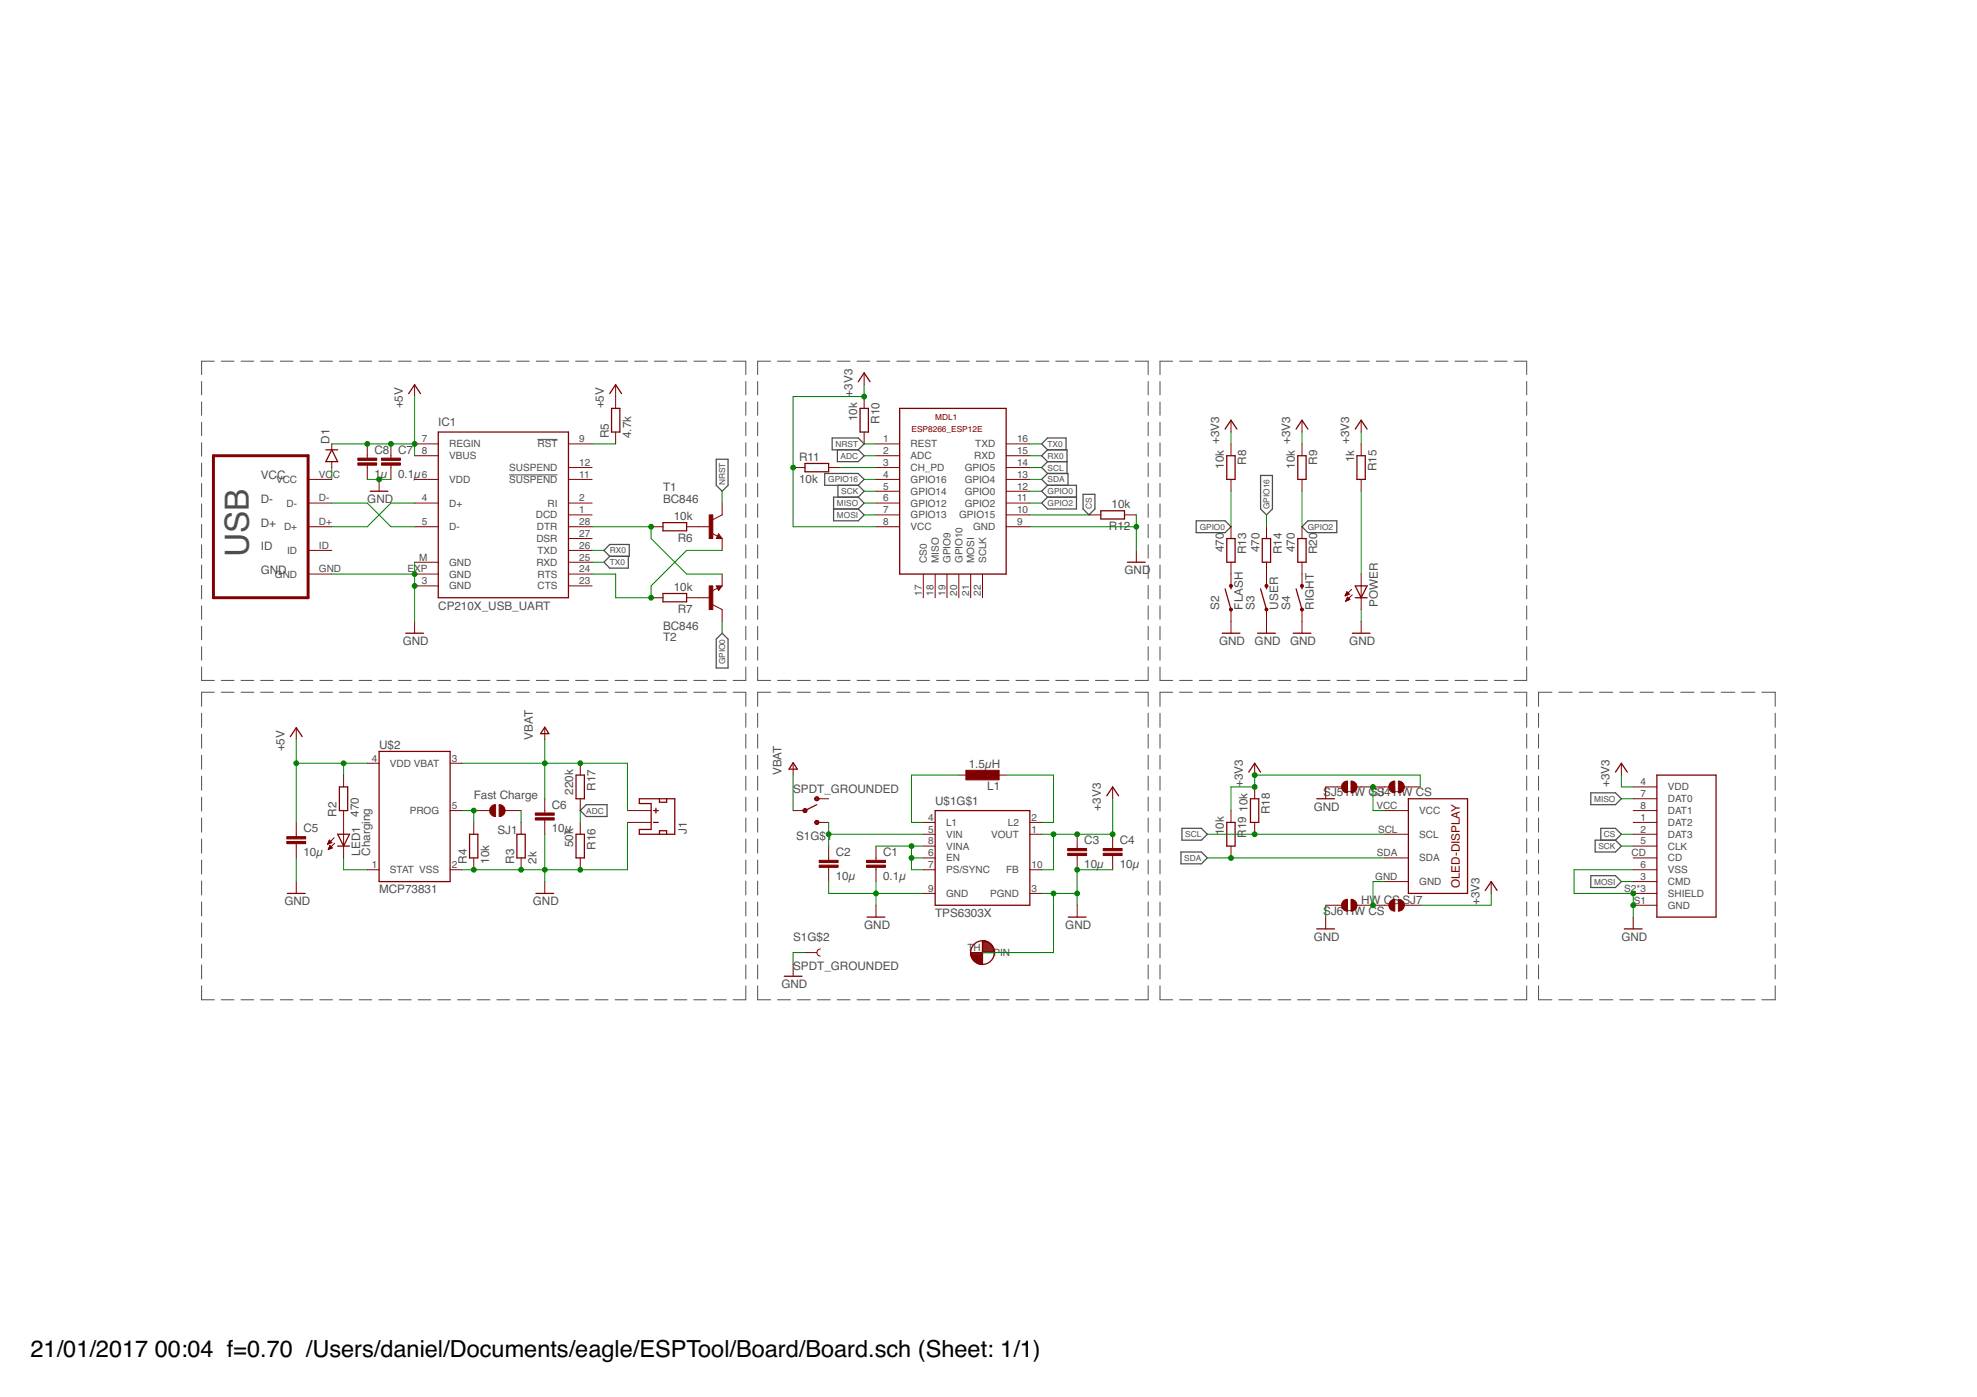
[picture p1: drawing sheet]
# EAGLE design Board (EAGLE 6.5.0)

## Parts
C1  0.1µ  C-EUC0603  [C0603]
C2  10µ  C-EUC0603  [C0603]
C3  10µ  C-EUC0603  [C0603]
C4  10µ  C-EUC0603  [C0603]
C5  10µ  C-EUC0603  [C0603]
C6  10µ  C-EUC0603  [C0603]
C7  0.1µ  C-EUC0603  [C0603]
C8  1µ  C-EUC0603  [C0603]
D1  DIODEBAS16  [SOD-323]
IC1  CP210X_USB_UART  [MLP28]
J1  JST_2MM_MALE  [JST-2-SMD]
L1  1.5µH  L-EUL3225P  [L3225P]
LED1  Charging  LEDSML0805  [SML0805]
MDL1  ESP8266-12EESP8266-ESP12E  [ESP8266-ESP12E]
POWER  LEDSML0805  [SML0805]
R2  470  R-EU_R0603  [R0603]
R3  2k  R-EU_R0603  [R0603]
R4  10k  R-EU_R0603  [R0603]
R5  4.7k  R-EU_R0603  [R0603]
R6  10k  R-EU_R0603  [R0603]
R7  10k  R-EU_R0603  [R0603]
R8  10k  R-EU_R0603  [R0603]
R9  10k  R-EU_R0603  [R0603]
R10  10k  R-EU_R0603  [R0603]
R11  10k  R-EU_R0603  [R0603]
R12  10k  R-EU_R0603  [R0603]
R13  470  R-EU_R0603  [R0603]
R14  470  R-EU_R0603  [R0603]
R15  1k  R-EU_R0603  [R0603]
R16  50k  R-EU_R0603  [R0603]
R17  220k  R-EU_R0603  [R0603]
R18  10k  R-EU_R0603  [R0603]
R19  10k  R-EU_R0603  [R0603]
R20  470  R-EU_R0603  [R0603]
S1  SPDT_GROUNDED  [SWITCH-SPST-SMD-A]
S2  FLASH  SWITCH-MOMENTARY-2SMD-1101NE  [TACTILE-SWITCH-1101NE]
S3  USER  SWITCH-MOMENTARY-2SMD-1101NE  [TACTILE-SWITCH-1101NE]
S4  RIGHT  SWITCH-MOMENTARY-2SMD-1101NE  [TACTILE-SWITCH-1101NE]
SJ1  Fast Charge  SOLDERJUMPERNO  [SJ_2S-NO]
SJ4  HW CS  SOLDERJUMPERNO  [SJ_2S-NO]
SJ5  HW CS  SOLDERJUMPERNO  [SJ_2S-NO]
SJ6  HW CS  SOLDERJUMPERNO  [SJ_2S-NO]
SJ7  HW CS  SOLDERJUMPERNO  [SJ_2S-NO]
T1  BC846  [SOT23]
T2  BC846  [SOT23]
U$1  TPS6303X  [DSK10]
U$2  MCP73831  [SOT23-5]
U$3  MICRO-USB-B  [MICRO_USB_4_LEGS]
U$4  MICRO_SD_SOCKET  [MICRO_SD]
U$6  OLED-I2C  [OLED-I2C]

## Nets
+3V3: C3.1 C4.1 MDL1.8(VCC) R8.1 R9.1 R10.1 R11.1 R15.1 R18.1 R19.1 SJ4.1 SJ7.2 U$1.1(VOUT) U$1.10(FB) U$4.4(VDD)
+5V: C5.1 C7.1 C8.1 D1.C IC1.7(REGIN) IC1.8(VBUS) R2.2 R5.2 U$2.4(VDD)
ADC: MDL1.2(ADC) R16.1 R17.2
CS: MDL1.10(GPIO15) R12.2 U$4.2(DAT3)
GND: C1.2 C2.2 C3.2 C4.2 C5.2 C6.2 C7.2 C8.2 IC1.3(GND) IC1.EXP(GND) IC1.M(GND) J1.1(-) MDL1.9(GND) POWER.C R3.1 R4.1 R12.1 R16.2 S1.GND1 S1.GND2 S1.GND3 S1.GND4 S2.1 S3.1 S4.1 SJ5.2 SJ6.2 U$1.3(PGND) U$1.9(GND) U$1.TH(THREMAL:PIN) U$2.2(VSS) U$3.GND U$4.6(VSS) U$4.S1(GND) U$4.S2(SHIELD) U$4.S3(SHIELD) U$4.S4(SHIELD)
GPIO0: MDL1.12(GPIO0) R8.2 R13.1 T2.3(C)
GPIO2: MDL1.11(GPIO2) R9.2 R20.1
GPIO16: MDL1.4(GPIO16) R14.1
MISO: MDL1.6(GPIO12) U$4.7(DAT0)
MOSI: MDL1.7(GPIO13) U$4.3(CMD)
N$1: L1.1 U$1.4(L1)
N$2: L1.2 U$1.2(L2)
N$3: IC1.9(!RST) R5.1
N$4: D1.A U$3.VCC
N$5: IC1.5(D-) U$3.D-
N$6: C1.1 U$1.6(EN) U$1.7(PS/SYNC) U$1.8(VINA)
N$7: LED1.A R2.1
N$8: R4.2 SJ1.1 U$2.5(PROG)
N$10: LED1.C U$2.1(STAT)
N$12: R3.2 SJ1.2
N$13: MDL1.3(CH_PD) R11.2
N$14: IC1.4(D+) U$3.D+
N$15: IC1.28(DTR) R6.2 T2.2(E)
N$16: R7.1 T2.1(B)
N$17: C2.1 S1.3(S) U$1.5(VIN)
N$18: R6.1 T1.1(B)
N$19: IC1.24(RTS) R7.2 T1.2(E)
N$21: R14.2 S3.2
N$22: R13.2 S2.2
N$24: POWER.A R15.2
N$26: SJ4.2 SJ5.1 U$6.VCC
N$28: SJ6.1 SJ7.1 U$6.GND
N$29: R20.2 S4.2
NRST: MDL1.1(REST) R10.2 T1.3(C)
RX0: IC1.26(TXD) MDL1.15(RXD)
SCK: MDL1.5(GPIO14) U$4.5(CLK)
SCL: MDL1.14(GPIO5) R18.2 U$6.SCL
SDA: MDL1.13(GPIO4) R19.2 U$6.SDA
TX0: IC1.25(RXD) MDL1.16(TXD)
V+: C6.1 J1.2(+) R17.1 S1.2(P) U$2.3(VBAT) ; supply symbol labelled VBAT
Unconnected: IC1.1(DCD) IC1.2(RI) IC1.11(!SUSPEND) IC1.12(SUSPEND) IC1.23(CTS) IC1.27(DSR) J1.NC1(PAD1) J1.NC2(PAD2) MDL1.17(CS0) MDL1.18(MISO) MDL1.19(GPIO9) MDL1.20(GPIO10) MDL1.21(MOSI) MDL1.22(SCLK) S1.1(O) U$3.ID U$4.1(DAT2) U$4.8(DAT1) U$4.CD

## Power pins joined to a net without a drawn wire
VDD: IC1.6(VDD)

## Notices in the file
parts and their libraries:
GeekAmmo: Licensing:Creative Commons ShareAlike 4.0 International - https://creativecommons.org/licenses/by-sa/4.0
